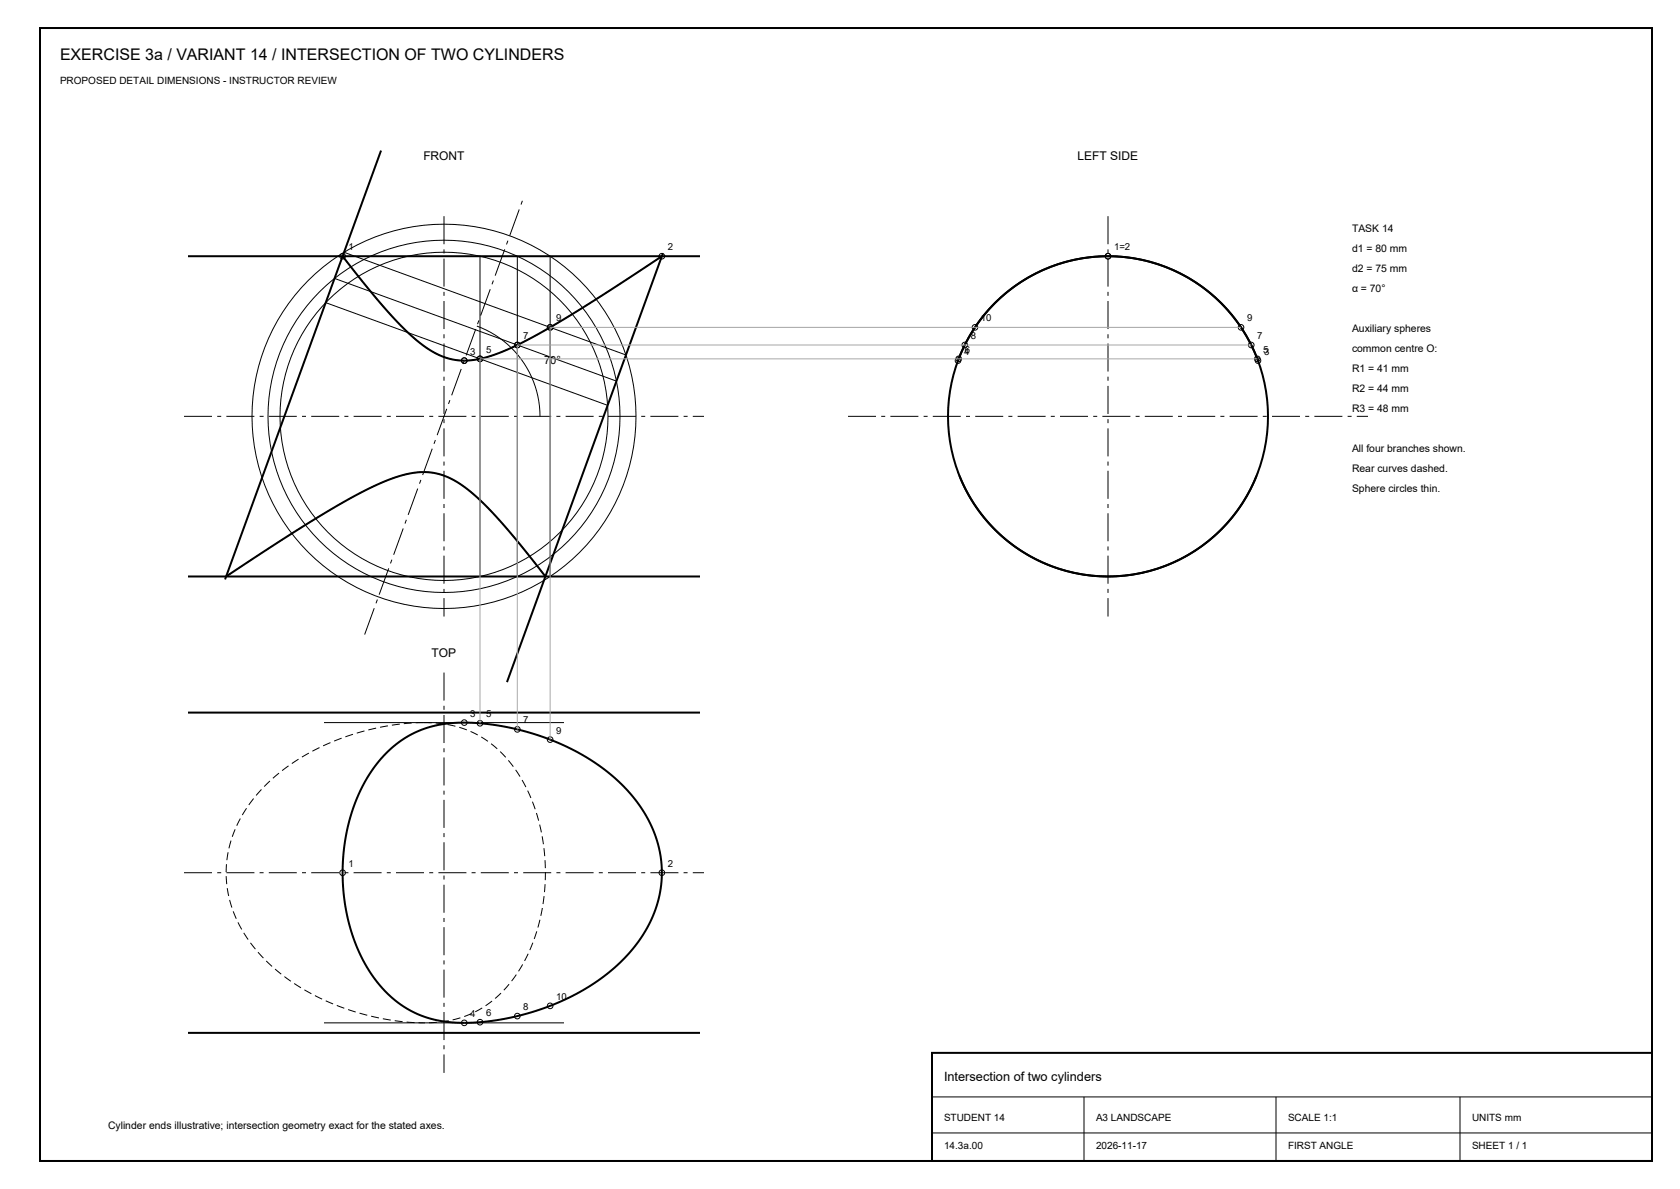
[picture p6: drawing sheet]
<svg xmlns="http://www.w3.org/2000/svg" width="420mm" height="297mm" viewBox="0 0 420 297" stroke-linecap="round" stroke-linejoin="round" font-family="sans-serif">
<g fill="none" stroke="#000" stroke-width=".5">
<path d="M10 7h403v283h-403zM95.3 37.6l-39 107.1M47 64h128M85.7 64l7.1 9 5.7 6.5 4.7 4.7 4.2 3.2a16.5 16.5 0 0 0 15.3 1.5l3.2-1.2 3.6-1.6 8.8-4.8 11.5-7 15.7-10.3M165.7 63.3l-39 107.1M239.9 89.1l-.4 1 1.3-3.1 1.4-2.8 1.7-2.6 2-2.8 4.1-4.3 4.7-3.7 5.3-3 5.4-2.1 5.7-1.3 5.9-.4 5.9 .4 5.7 1.3 5.4 2.1 5.3 3 4.7 3.7 4.1 4.3 2 2.8 1.7 2.6 1.4 2.8 1.3 3.1-.4-1M239.9 118.9l2.6 5.3 3.4 5 4.1 4.3 4.7 3.7 5.3 3 5.4 2.1 5.7 1.3 5.9 .4 5.9-.4 5.7-1.3 5.4-2.1 5.3-3 4.7-3.7 4.1-4.3 3.4-5 2.6-5.3M47 144h128M56.5 144l15.4-10.1 11.4-7 8.4-4.6 6.8-2.9a17 17 0 0 1 14.7 .4l2.2 1.4 2.4 1.7 4.9 4.7 6 6.8 7.6 9.6M47 178h128M96.6 188.1l2.3-2.1 2.4-1.7 2.7-1.4 2.8-1.1 3.2-.8 3-.4 3.4-.1 3.7 .2 4.2 .5 4.4 .8 4.4 1.2 4 1.4 3.9 1.6 3.7 1.9 3.4 2 3.3 2.3 2.7 2.3 2.4 2.3 2.1 2.5 1.9 2.7 1.6 2.7 1.3 2.8 1 2.8 .7 2.9 .3 3v2.9l-.3 2.9-.6 3-1 2.8-1.2 2.8-1.6 2.8-1.8 2.6-2.7 3-3 2.9-3.4 2.6-3.7 2.4-4 2.2-4.2 1.8-4.4 1.5-4.8 1.4-4.4 .8-4.6 .6-4.3 .1-3.9-.3-3.3-.6-3.2-1-3-1.5-2.9-2-2.7-2.3-2.5-3.1-2.3-3.4-1.9-3.7-1.6-4-1.2-4.3-.8-4.5-.4-4.8v-4.6l.5-4.6 .8-4.4 1.2-4.2 1.6-4.1 1.9-3.7 2.3-3.4zM47 258h128"/>
<path d="M233 263h180v27h-180z"/>
<circle cx="277" cy="104" r="40"/>
</g>
<g fill="none" stroke="#000" stroke-width=".25">
<path d="M81.4 75.6l70.5 25.6M83.6 69.5l70.5 25.7M86 63l70.5 25.7M120 64v80M129.3 64v80M137.5 64v80M119.2 81.4a24 24 0 0 1 15.8 22.6M81 180.5h60M81 255.5h60M233 274h180M271 274v16M319 274v16"/>
<path d="M365 274v16M233 283h180"/>
<circle cx="85.7" cy="64" r=".7"/>
<circle cx="165.5" cy="64" r=".7"/>
<circle cx="277" cy="64" r=".7"/>
<circle cx="116.1" cy="90.1" r=".7"/>
<circle cx="120" cy="89.6" r=".7"/>
<circle cx="129.3" cy="86.2" r=".7"/>
<circle cx="137.5" cy="81.8" r=".7"/>
<circle cx="239.5" cy="90.1" r=".7"/>
<circle cx="239.7" cy="89.6" r=".7"/>
<circle cx="241.2" cy="86.2" r=".7"/>
<circle cx="243.7" cy="81.8" r=".7"/>
<circle cx="310.3" cy="81.8" r=".7"/>
<circle cx="312.8" cy="86.2" r=".7"/>
<circle cx="314.3" cy="89.6" r=".7"/>
<circle cx="314.5" cy="90.1" r=".7"/>
<circle cx="111" cy="104" r="41"/>
<circle cx="111" cy="104" r="44"/>
<circle cx="111" cy="104" r="48"/>
<circle cx="116.1" cy="180.5" r=".7"/>
<circle cx="120" cy="180.7" r=".7"/>
<circle cx="129.3" cy="182.2" r=".7"/>
<circle cx="137.5" cy="184.7" r=".7"/>
<circle cx="85.7" cy="218" r=".7"/>
<circle cx="165.5" cy="218" r=".7"/>
<circle cx="116.1" cy="255.5" r=".7"/>
<circle cx="120" cy="255.3" r=".7"/>
<circle cx="129.3" cy="253.8" r=".7"/>
<circle cx="137.5" cy="251.3" r=".7"/>
</g>
<path d="M111 54v100M277 54v100M46 104h130M212 104h130M91.2 158.5l39.6-109M111 168v100M46 218h130" fill="none" stroke="#000" stroke-width=".25" stroke-dasharray="7 1.3 1 1.3" stroke-linecap="butt"/>
<path d="M85.7 64l7.1 9 5.7 6.5 4.7 4.7 4.2 3.2a15.8 15.8 0 0 0 8.7 2.7M165.5 64l-15.4 10.1-11.4 7-8.4 4.6-6.8 2.9a22.8 22.8 0 0 1-7.4 1.5M314.1 89.1l-2.6-5.3-3.4-5-4.1-4.3-4.7-3.7-5.3-3-5.4-2.1-5.7-1.3-5.9-.4-5.9 .4-5.7 1.3-5.4 2.1-5.3 3-4.7 3.7-4.1 4.3-3.4 5-2.6 5.3M239.9 118.9l-.4-1M314.5 117.9l-2.5 5.4-3.4 5.2-4 4.4-4.8 3.9-5.2 3.1-5.7 2.3-6 1.4-5.9 .4-5.9-.4-6-1.4-5.7-2.3-5.2-3.1-4.8-3.9-4-4.4-3.4-5.2-2.5-5.4M314.5 117.9l-.4 1M56.5 144l15.4-10.1 11.4-7 8.4-4.6 6.8-2.9a22.8 22.8 0 0 1 7.4-1.5M136.3 144l-7-8.8-5.8-6.7-4.7-4.7-4.2-3.2a15.8 15.8 0 0 0-8.7-2.7M105.9 180.5l-4.3 .2-4.7 .6-4.8 1-4.8 1.4-4.8 1.8-4.1 2-3.9 2.2-3.6 2.5-3.2 2.7-2.9 3-2.5 3.1-2.1 3.3-1.6 3.4-1.2 3.5-.7 3.5-.2 3.3 .2 3.3 .7 3.5 1.2 3.5 1.6 3.4 2.1 3.3 2.5 3.1 2.9 3 3.2 2.7 3.6 2.5 3.9 2.2 4.1 2 4.8 1.8 4.8 1.4 4.8 1 4.7 .6 4.3 .2M105.9 180.5l3.4 .1 3 .5 2.9 .7 2.8 1.1 2.7 1.4 2.4 1.7 2.3 2.1 2 2.3 1.9 2.5 1.8 3.1 1.6 3.3 1.3 3.4 1 3.7 .8 3.8 .4 3.9 .1 3.9-.1 3.9-.4 3.9-.8 3.8-1 3.7-1.3 3.5-1.6 3.2-1.8 3.1-1.9 2.5-2 2.3-2.3 2.1-2.4 1.7-2.7 1.4-2.8 1.1-2.9 .7-3 .5-3.4 .1" fill="none" stroke="#000" stroke-width=".25" stroke-dasharray="2 1" stroke-linecap="butt"/>
<path d="M310.3 81.8h-172.8v102.9M312.8 86.2h-183.5v96M314.3 89.6h-194.3v91.1" fill="none" stroke="#a6a6a6" stroke-width=".25"/>
<text font-size="4" x="15" y="15">EXERCISE 3a / VARIANT 14 / INTERSECTION OF TWO CYLINDERS</text>
<text font-size="3.2" x="236" y="270">Intersection of two cylinders</text>
<g font-size="3">
<text x="105.8" y="40">FRONT</text>
<text x="269.4" y="40">LEFT SIDE</text>
<text x="107.9" y="164">TOP</text>
</g>
<text font-size="2.8" x="136" y="91">70°</text>
<g font-size="2.6">
<text x="338" y="58">TASK 14</text>
<text x="338" y="63">d1 = 80 mm</text>
<text x="338" y="68">d2 = 75 mm</text>
<text x="338" y="73">α = 70°</text>
<text x="338" y="83">Auxiliary spheres</text>
<text x="338" y="88">common centre O:</text>
<text x="338" y="93">R1 = 41 mm</text>
<text x="338" y="98">R2 = 44 mm</text>
<text x="338" y="103">R3 = 48 mm</text>
<text x="338" y="113">All four branches shown.</text>
<text x="338" y="118">Rear curves dashed.</text>
<text x="338" y="123">Sphere circles thin.</text>
<text x="27" y="282">Cylinder ends illustrative; intersection geometry exact for the stated axes.</text>
</g>
<g font-size="2.5">
<text x="15" y="21">PROPOSED DETAIL DIMENSIONS - INSTRUCTOR REVIEW</text>
<text x="236" y="280">STUDENT 14</text>
<text x="274" y="280">A3 LANDSCAPE</text>
<text x="322" y="280">SCALE 1:1</text>
<text x="368" y="280">UNITS mm</text>
<text x="236" y="287">14.3a.00</text>
<text x="274" y="287">2026-11-17</text>
<text x="322" y="287">FIRST ANGLE</text>
<text x="368" y="287">SHEET 1 / 1</text>
</g>
<g font-size="2.4">
<text x="87.2" y="62.5">1</text>
<text x="167" y="62.5">2</text>
<text x="278.5" y="62.5">1=2</text>
<text x="139" y="80.3">9</text>
<text x="245.2" y="80.3">10</text>
<text x="311.8" y="80.3">9</text>
<text x="117.6" y="88.6">3</text>
<text x="121.5" y="88.1">5</text>
<text x="130.8" y="84.7">7</text>
<text x="241" y="88.6">4</text>
<text x="241.2" y="88.1">6</text>
<text x="242.7" y="84.7">8</text>
<text x="314.3" y="84.7">7</text>
<text x="315.8" y="88.1">5</text>
<text x="316" y="88.6">3</text>
<text x="117.6" y="179">3</text>
<text x="121.5" y="179.2">5</text>
<text x="130.8" y="180.7">7</text>
<text x="139" y="183.2">9</text>
<text x="87.2" y="216.5">1</text>
<text x="167" y="216.5">2</text>
<text x="139" y="249.8">10</text>
<text x="117.6" y="254">4</text>
<text x="121.5" y="253.8">6</text>
<text x="130.8" y="252.3">8</text>
</g>
</svg>
